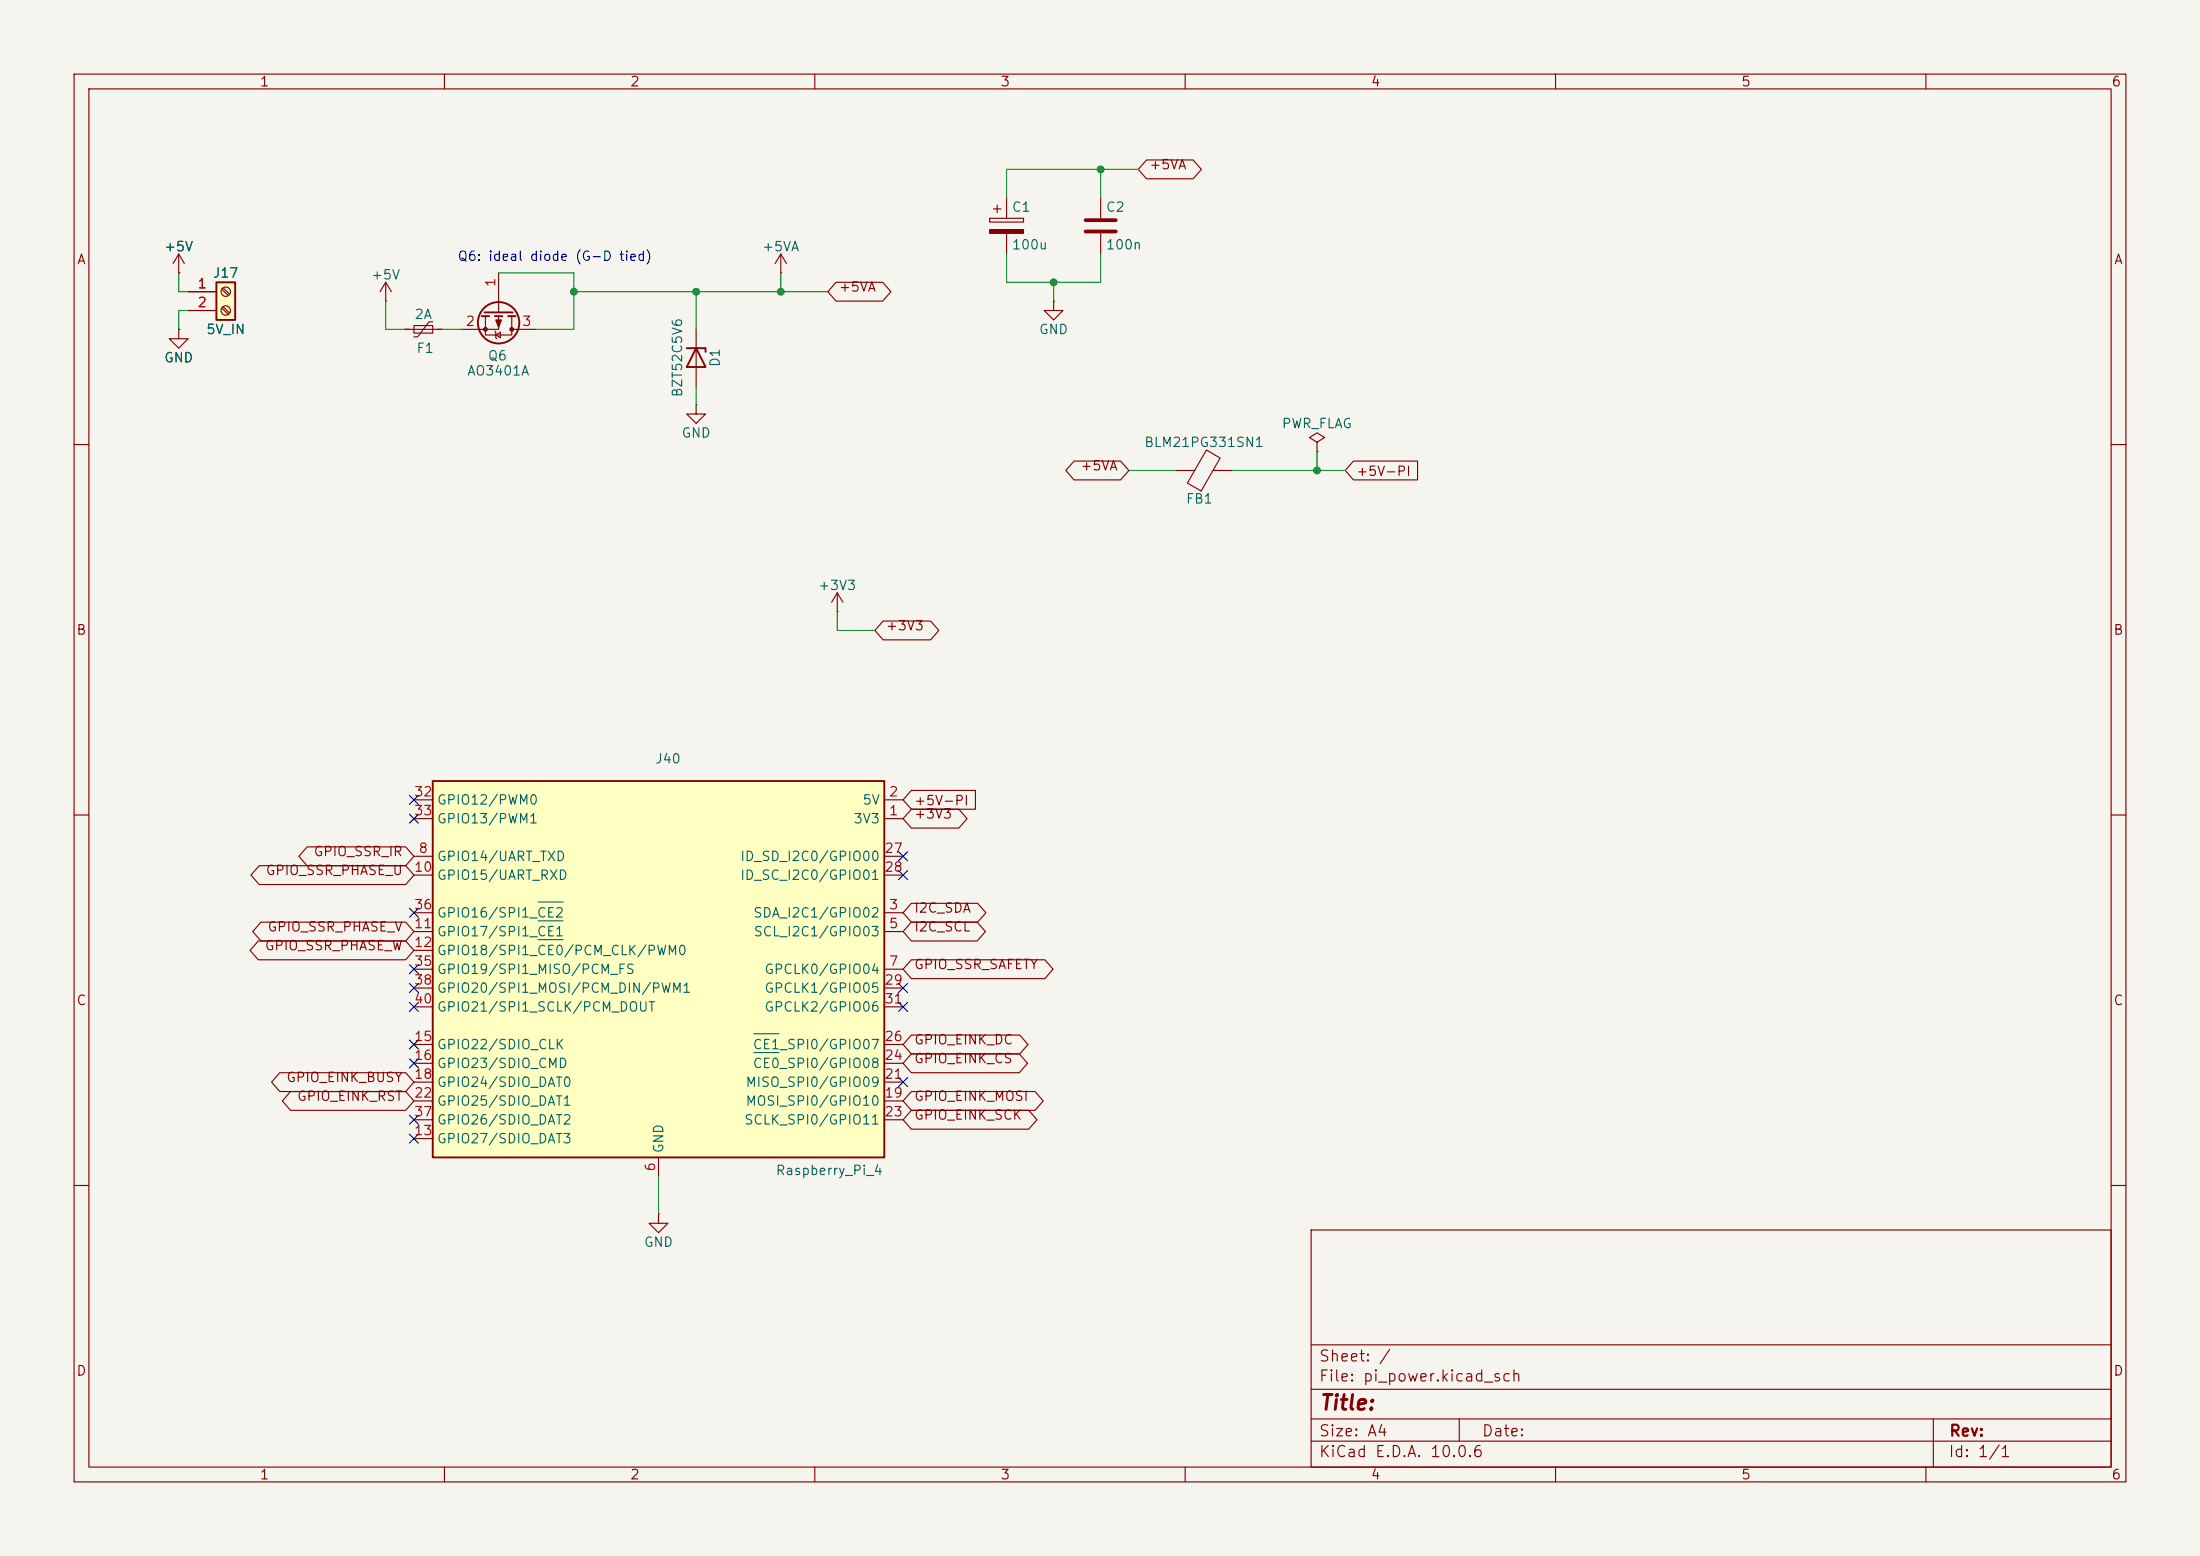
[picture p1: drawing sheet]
<svg xmlns="http://www.w3.org/2000/svg" width="297mm" height="210mm" viewBox="0 0 297 210" stroke-linecap="round" stroke-linejoin="round" font-family="sans-serif">
<path d="M0 0h297v210h-297z" fill="#f5f4ef" stroke="#f5f4ef" stroke-width=".14"/>
<g fill="none" stroke="#840000" stroke-width=".15">
<path d="M10 10h277v190h-277zM12 12h273v186h-273zM60 10v2M110 10v2M160 10v2M210 10v2M260 10v2M24.1 36.8h.1M24.1 34.3l-.7 1.3M24.1 34.3l.8 1.3M24.1 34.3v2.5M67.3 36.8v5.4"/>
<path d="M105.4 36.8h.1M105.4 34.3l-.8 1.3M105.4 34.3l.8 1.3M105.4 34.3v2.5M133.6 29.5h4.6v.5h-4.6zM134.1 28.2h1M134.6 27.7v1M135.9 26.7v2.8M135.9 31.5v2.8M148.6 26.7v2.8M148.6 31.5v2.8M65.5 42.7v2.5h3.6v-2.5"/>
<path d="M66.8 44.7l.1 .1v.8l.2 .1M66.9 45.2l.7-.4v.8zM67.3 42.7v1.8h-5.1M69.1 44.5h3.3M94 54.6v1.3h1.2l-1.2 1.3-1.3-1.3h1.3M94 54.6h.1M94 44.5v7.6M142.2 40.6v1.3h1.3l-1.3 1.3-1.2-1.3h1.2M142.2 40.6h.1M177.8 59.7l1-.6-1-.7-1 .7 1 .6v1.3M10 60h2M158.7 63.5h2.6"/>
<path d="M162.9 60.7l1.8 1.1-2.5 4.5-1.9-1.1zM163.8 63.5h2.6M177.8 61h.1M285 60h2M10 110h2M285 110h2M10 160h2M88.9 163.8v1.3h1.3l-1.3 1.3-1.3-1.3h1.3M88.9 163.8h.1M177 166h108v32h-108zM285 160h2M60 198v2"/>
<path d="M110 198v2M160 198v2M177 194.5h108M177 191.5h108M177 187.5h108M177 181.5h108M197 191.5v3M210 198v2M260 198v2M261 191.5v6.5"/>
</g>
<g fill="none" stroke="#840000" stroke-width=".25">
<path d="M65 42.7h1M65.4 42.2h3.8M66.8 42.7h1M68.6 42.7h1M92.7 47h2.5v.5M94 47l1.2 2.5h-2.5z"/>
<circle cx="67.3" cy="43.6" r="2.79"/>
</g>
<path d="M146.6 29.7h4M146.6 31.2h4" fill="none" stroke="#840000" stroke-width=".51"/>
<g fill="#840000" stroke="#840000" stroke-width=".15">
<path d="M66.9 43.2h.8l-.4 1z"/>
<path d="M133.6 31h4.6v.5h-4.6z"/>
<circle cx="69.1" cy="44.4" r=".25"/>
<circle cx="65.5" cy="44.4" r=".25"/>
</g>
<path d="M58.4 105.4h61v50.8h-61z" fill="#ffffc2"/>
<path d="M58.4 105.4h61v50.8h-61z" fill="none" stroke="#840000" stroke-width=".25"/>
<g fill="none" stroke="#840000" stroke-width=".15">
<path d="M52.1 38.1l-.8 1.3M52.1 38.1l.7 1.3M52.1 38.1v2.5M52.1 40.6h.1M54.6 44.5h5.1M55.9 43.9h2.5v1.1h-2.5zM58.4 43.4h-.5l-1.5 2.1h-.5M113 82.6h.1M113 80l-.7 1.3M113 80l.8 1.3M113 80v2.6M55.9 110.5h2.5"/>
<path d="M55.9 108h2.5M55.9 115.6h2.5M55.9 118.1h2.5M119.4 110.5h2.5M119.4 108h2.5M119.4 115.6h2.5M119.4 118.1h2.5M55.9 123.2h2.5M55.9 125.7h2.5M55.9 130.8h2.5M55.9 128.3h2.5M55.9 133.4h2.5"/>
<path d="M55.9 135.9h2.5M119.4 123.2h2.5M119.4 125.7h2.5M119.4 130.8h2.5M119.4 133.4h2.5M119.4 135.9h2.5M55.9 153.7h2.5M55.9 141h2.5M55.9 143.5h2.5M55.9 146.1h2.5M55.9 148.6h2.5M55.9 151.1h2.5"/>
<path d="M88.9 156.2v2.6M119.4 141h2.5M119.4 143.5h2.5M119.4 146.1h2.5M119.4 148.6h2.5M119.4 151.1h2.5"/>
</g>
<path d="M72.6 124.3h3.4M72.6 126.8h3.4M72.6 121.7h3.4M101.8 139.5h3.4M101.8 142.1h3.4" fill="none" stroke="#006464" stroke-width=".15"/>
<path d="M29.2 38.1h2.5v5.1h-2.5z" fill="#ffffc2"/>
<path d="M29.2 38.1h2.5v5.1h-2.5z" fill="none" stroke="#840000" stroke-width=".25"/>
<g fill="none" stroke="#840000" stroke-width=".15">
<path d="M24.1 36.8h.1M25.4 39.4h3.8M29.9 39l.9 .9M30.1 38.9l.9 .8M112.9 38.1h6.3l1.1 1.3-1.1 1.2h-6.3l-1.1-1.2zM154.8 21.6h6.3l1.1 1.3-1.1 1.2h-6.3l-1.1-1.2zM24.1 44.5v1.2h1.3l-1.3 1.3-1.2-1.3h1.2M24.1 44.5h.1M25.4 41.9h3.8M29.9 41.6l.9 .8M30.1 41.4l.9 .8M145 62.2h6.3l1.1 1.3-1.1 1.3h-6.3l-1.1-1.3z"/>
<path d="M182.7 62.2h8.7v2.6h-8.7l-1.1-1.3zM119.2 83.8h6.4l1.1 1.3-1.1 1.3h-6.4l-1.1-1.3zM35 116.8h19.8l1.1 1.3-1.1 1.3h-19.8l-1.1-1.3zM41.5 114.3h13.3l1.1 1.3-1.1 1.2h-13.3l-1.2-1.2zM123 109.2h6.4l1.2 1.3-1.2 1.3h-6.4l-1.1-1.3zM123 106.7h8.7v2.5h-8.7l-1.1-1.2zM34.9 127h19.9l1.1 1.3-1.1 1.2h-19.9l-1.1-1.2zM35.2 124.5h19.6l1.1 1.2-1.1 1.3h-19.6l-1.1-1.3zM123 139.7h14.7l1.1 1.3-1.1 1.2h-14.7l-1.1-1.2zM123 121.9h9l1.1 1.3-1.1 1.3h-9l-1.1-1.3zM123 129.5h18.1l1.1 1.3-1.1 1.3h-18.1l-1.1-1.3zM123 124.5h8.9l1.1 1.2-1.1 1.3h-8.9l-1.1-1.3z"/>
<path d="M37.8 144.8h17l1.1 1.3-1.1 1.2h-17l-1.1-1.2zM39.2 147.3h15.6l1.1 1.3-1.1 1.3h-15.6l-1.1-1.3zM123 147.3h16.7l1.1 1.3-1.1 1.3h-16.7l-1.1-1.3zM123 142.2h14.6l1.1 1.3-1.1 1.3h-14.6l-1.1-1.3zM123 149.9h15.9l1.1 1.2-1.1 1.3h-15.9l-1.1-1.3z"/>
<circle cx="30.5" cy="39.4" r=".63"/>
<circle cx="30.5" cy="41.9" r=".63"/>
</g>
<g fill="none" stroke="#009600" stroke-width=".15">
<path d="M24.1 36.8v2.6h1.3M67.3 36.8h10.2v7.7h-5.1M77.5 39.4h34.3M94 39.4v5.1M105.4 36.8v2.6M135.9 34.3v3.8h12.7v-3.8M142.2 38.1v2.5M148.6 22.9v3.8M153.7 22.9h-17.8v3.8M25.4 41.9h-1.3v2.6M52.1 40.6v3.9h2.5M59.7 44.5h2.5"/>
<path d="M94 52.1v2.5M152.4 63.5h6.3M166.4 63.5h15.2M177.8 61v2.5M113 82.6v2.5h5.1M88.9 158.8v5"/>
</g>
<g fill="none" stroke="#000084" stroke-width=".15">
<path d="M55.3 109.9l1.2 1.2M55.3 107.3l1.2 1.3M56.5 109.9l-1.2 1.2M56.5 107.3l-1.2 1.3M121.3 117.5l1.2 1.2M121.3 115l1.2 1.2M122.5 117.5l-1.2 1.2M122.5 115l-1.2 1.2M55.3 130.2l1.2 1.2M55.3 122.6l1.2 1.2M55.3 132.7l1.2 1.3M55.3 135.3l1.2 1.2"/>
<path d="M56.5 130.2l-1.2 1.2M56.5 122.6l-1.2 1.2M56.5 132.7l-1.2 1.3M56.5 135.3l-1.2 1.2M121.3 132.7l1.2 1.3M121.3 135.3l1.2 1.2M122.5 132.7l-1.2 1.3M122.5 135.3l-1.2 1.2M55.3 142.9l1.2 1.2M55.3 150.5l1.2 1.2M55.3 153.1l1.2 1.2M55.3 140.4l1.2 1.2"/>
<path d="M56.5 142.9l-1.2 1.2M56.5 150.5l-1.2 1.2M56.5 153.1l-1.2 1.2M56.5 140.4l-1.2 1.2M121.3 145.4l1.2 1.3M122.5 145.4l-1.2 1.3"/>
</g>
<g fill="#009600" stroke="#009600" stroke-width=".14">
<circle cx="142.2" cy="38.1" r=".46"/>
<circle cx="177.8" cy="63.5" r=".46"/>
<circle cx="148.6" cy="22.9" r=".46"/>
<circle cx="105.4" cy="39.4" r=".46"/>
<circle cx="94" cy="39.4" r=".46"/>
<circle cx="77.5" cy="39.4" r=".46"/>
</g>
<text font-size="2" fill="#840000" x="178" y="190.8">Title:</text>
<g font-size="1.5" fill="#840000">
<text x="178" y="184.1">Sheet: /</text>
<text x="178" y="186.8">File: pi_power.kicad_sch</text>
<text x="178" y="197">KiCad E.D.A. 10.0.6</text>
<text x="178" y="194.2">Size: A4</text>
<text x="200" y="194.2">Date:</text>
<text x="263" y="197">Id: 1/1</text>
<text x="263" y="194.2">Rev:</text>
</g>
<g font-size="1.3" fill="#840000">
<text x="35" y="12">1</text>
<text x="85" y="12">2</text>
<text x="135" y="12">3</text>
<text x="185" y="12">4</text>
<text x="235" y="12">5</text>
<text x="285" y="12">6</text>
<text x="155.1" y="23.2">+5VA</text>
<text x="10.3" y="36">A</text>
<text x="285.3" y="36">A</text>
<text x="113.2" y="39.7">+5VA</text>
<text x="145.8" y="63.8">+5VA</text>
<text x="183" y="64.6">+5V-PI</text>
<text x="10.2" y="86">B</text>
<text x="119.5" y="85.4">+3V3</text>
<text x="285.2" y="86">B</text>
<text x="123.3" y="110.8">+3V3</text>
<text x="123.3" y="109">+5V-PI</text>
<text x="35.8" y="118.4">GPIO_SSR_PHASE_U</text>
<text x="42.2" y="115.9">GPIO_SSR_IR</text>
<text x="123.3" y="123.5">I2C_SDA</text>
<text x="35.7" y="128.6">GPIO_SSR_PHASE_W</text>
<text x="36" y="126">GPIO_SSR_PHASE_V</text>
<text x="123.3" y="131.1">GPIO_SSR_SAFETY</text>
<text x="123.3" y="126">I2C_SCL</text>
<text x="10.2" y="136">C</text>
<text x="285.2" y="136">C</text>
<text x="123.3" y="141.3">GPIO_EINK_DC</text>
<text x="123.3" y="143.8">GPIO_EINK_CS</text>
<text x="38.6" y="146.4">GPIO_EINK_BUSY</text>
<text x="40" y="148.9">GPIO_EINK_RST</text>
<text x="123.3" y="148.9">GPIO_EINK_MOSI</text>
<text x="123.3" y="151.4">GPIO_EINK_SCK</text>
<text x="10.2" y="186">D</text>
<text x="285.2" y="186">D</text>
<text x="35" y="200">1</text>
<text x="85" y="200">2</text>
<text x="135" y="200">3</text>
<text x="185" y="200">4</text>
<text x="235" y="200">5</text>
<text x="285" y="200">6</text>
</g>
<g font-size="1.3" fill="#006464">
<text x="136.5" y="28.9">C1</text>
<text x="149.2" y="28.9">C2</text>
<text x="22.1" y="34.2">+5V</text>
<text x="102.8" y="34.2">+5VA</text>
<text x="136.5" y="34">100u</text>
<text x="149.2" y="34">100n</text>
<text x="28.7" y="37.8">J17</text>
<text x="50" y="38">+5V</text>
<text x="27.8" y="45.4">5V_IN</text>
<text x="55.9" y="43.4">2A</text>
<text x="56.1" y="48">F1</text>
<text x="140.2" y="45.4">GND</text>
<text x="22.1" y="49.2">GND</text>
<text x="63" y="51">AO3401A</text>
<text x="65.8" y="49">Q6</text>
<text x="92.4" y="53.7" transform="rotate(-90 92.4 53.7)">BZT52C5V6</text>
<text x="97.5" y="49.6" transform="rotate(-90 97.5 49.6)">D1</text>
<text x="91.9" y="59.4">GND</text>
<text x="173" y="58.1">PWR_FLAG</text>
<text x="154.4" y="60.7">BLM21PG331SN1</text>
<text x="160" y="68.3">FB1</text>
<text x="110.4" y="80">+3V3</text>
<text x="88.4" y="103.4">J40</text>
<text x="58.9" y="108.9">GPIO12/PWM0</text>
<text x="58.9" y="111.5">GPIO13/PWM1</text>
<text x="115.1" y="111.5">3V3</text>
<text x="116.3" y="108.9">5V</text>
<text x="58.9" y="116.5">GPIO14/UART_TXD</text>
<text x="58.9" y="119.1">GPIO15/UART_RXD</text>
<text x="99.8" y="116.5">ID_SD_I2C0/GPIO00</text>
<text x="99.8" y="119.1">ID_SC_I2C0/GPIO01</text>
<text x="58.9" y="124.2">GPIO16/SPI1_CE2</text>
<text x="101.6" y="124.2">SDA_I2C1/GPIO02</text>
<text x="58.9" y="126.7">GPIO17/SPI1_CE1</text>
<text x="58.9" y="129.2">GPIO18/SPI1_CE0/PCM_CLK/PWM0</text>
<text x="58.9" y="131.8">GPIO19/SPI1_MISO/PCM_FS</text>
<text x="101.7" y="126.7">SCL_I2C1/GPIO03</text>
<text x="103.1" y="131.8">GPCLK0/GPIO04</text>
<text x="58.9" y="134.3">GPIO20/SPI1_MOSI/PCM_DIN/PWM1</text>
<text x="58.9" y="136.9">GPIO21/SPI1_SCLK/PCM_DOUT</text>
<text x="103.1" y="134.3">GPCLK1/GPIO05</text>
<text x="103.1" y="136.9">GPCLK2/GPIO06</text>
<text x="58.9" y="141.9">GPIO22/SDIO_CLK</text>
<text x="101.5" y="141.9">CE1_SPI0/GPIO07</text>
<text x="58.9" y="144.5">GPIO23/SDIO_CMD</text>
<text x="58.9" y="147">GPIO24/SDIO_DAT0</text>
<text x="58.9" y="149.6">GPIO25/SDIO_DAT1</text>
<text x="100.6" y="149.6">MOSI_SPI0/GPIO10</text>
<text x="100.6" y="147">MISO_SPI0/GPIO09</text>
<text x="101.5" y="144.5">CE0_SPI0/GPIO08</text>
<text x="58.9" y="154.6">GPIO27/SDIO_DAT3</text>
<text x="58.9" y="152.1">GPIO26/SDIO_DAT2</text>
<text x="89.9" y="155.7" transform="rotate(-90 89.9 155.7)">GND</text>
<text x="100.4" y="152.1">SCLK_SPI0/GPIO11</text>
<text x="104.6" y="158.9">Raspberry_Pi_4</text>
<text x="86.8" y="168.6">GND</text>
</g>
<text font-size="1.3" fill="#0000c2" x="61.7" y="35.5">Q6: ideal diode (G-D tied)</text>
<g font-size="1.3" fill="#a90000">
<text x="26.6" y="39.2">1</text>
<text x="26.6" y="41.8">2</text>
<text x="67.2" y="38.8" transform="rotate(-90 67.2 38.8)">1</text>
<text x="62.8" y="44.3">2</text>
<text x="70.4" y="44.3">3</text>
<text x="55.8" y="107.8">32</text>
<text x="119.9" y="107.8">2</text>
<text x="55.8" y="110.4">33</text>
<text x="119.9" y="110.4">1</text>
<text x="55.8" y="118">10</text>
<text x="56.4" y="115.4">8</text>
<text x="119.3" y="115.4">27</text>
<text x="119.3" y="118">28</text>
<text x="55.8" y="125.6">11</text>
<text x="55.8" y="123.1">36</text>
<text x="119.9" y="123.1">3</text>
<text x="119.9" y="125.6">5</text>
<text x="55.8" y="128.1">12</text>
<text x="55.8" y="130.7">35</text>
<text x="119.9" y="130.7">7</text>
<text x="55.8" y="133.2">38</text>
<text x="55.8" y="135.8">40</text>
<text x="119.3" y="133.2">29</text>
<text x="119.3" y="135.8">31</text>
<text x="55.8" y="140.8">15</text>
<text x="55.8" y="143.4">16</text>
<text x="119.3" y="143.4">24</text>
<text x="119.3" y="140.8">26</text>
<text x="55.8" y="145.9">18</text>
<text x="55.8" y="148.5">22</text>
<text x="119.3" y="148.5">19</text>
<text x="119.3" y="145.9">21</text>
<text x="55.8" y="153.5">13</text>
<text x="55.8" y="151">37</text>
<text x="119.3" y="151">23</text>
<text x="88.8" y="158.2" transform="rotate(-90 88.8 158.2)">6</text>
</g>
</svg>
